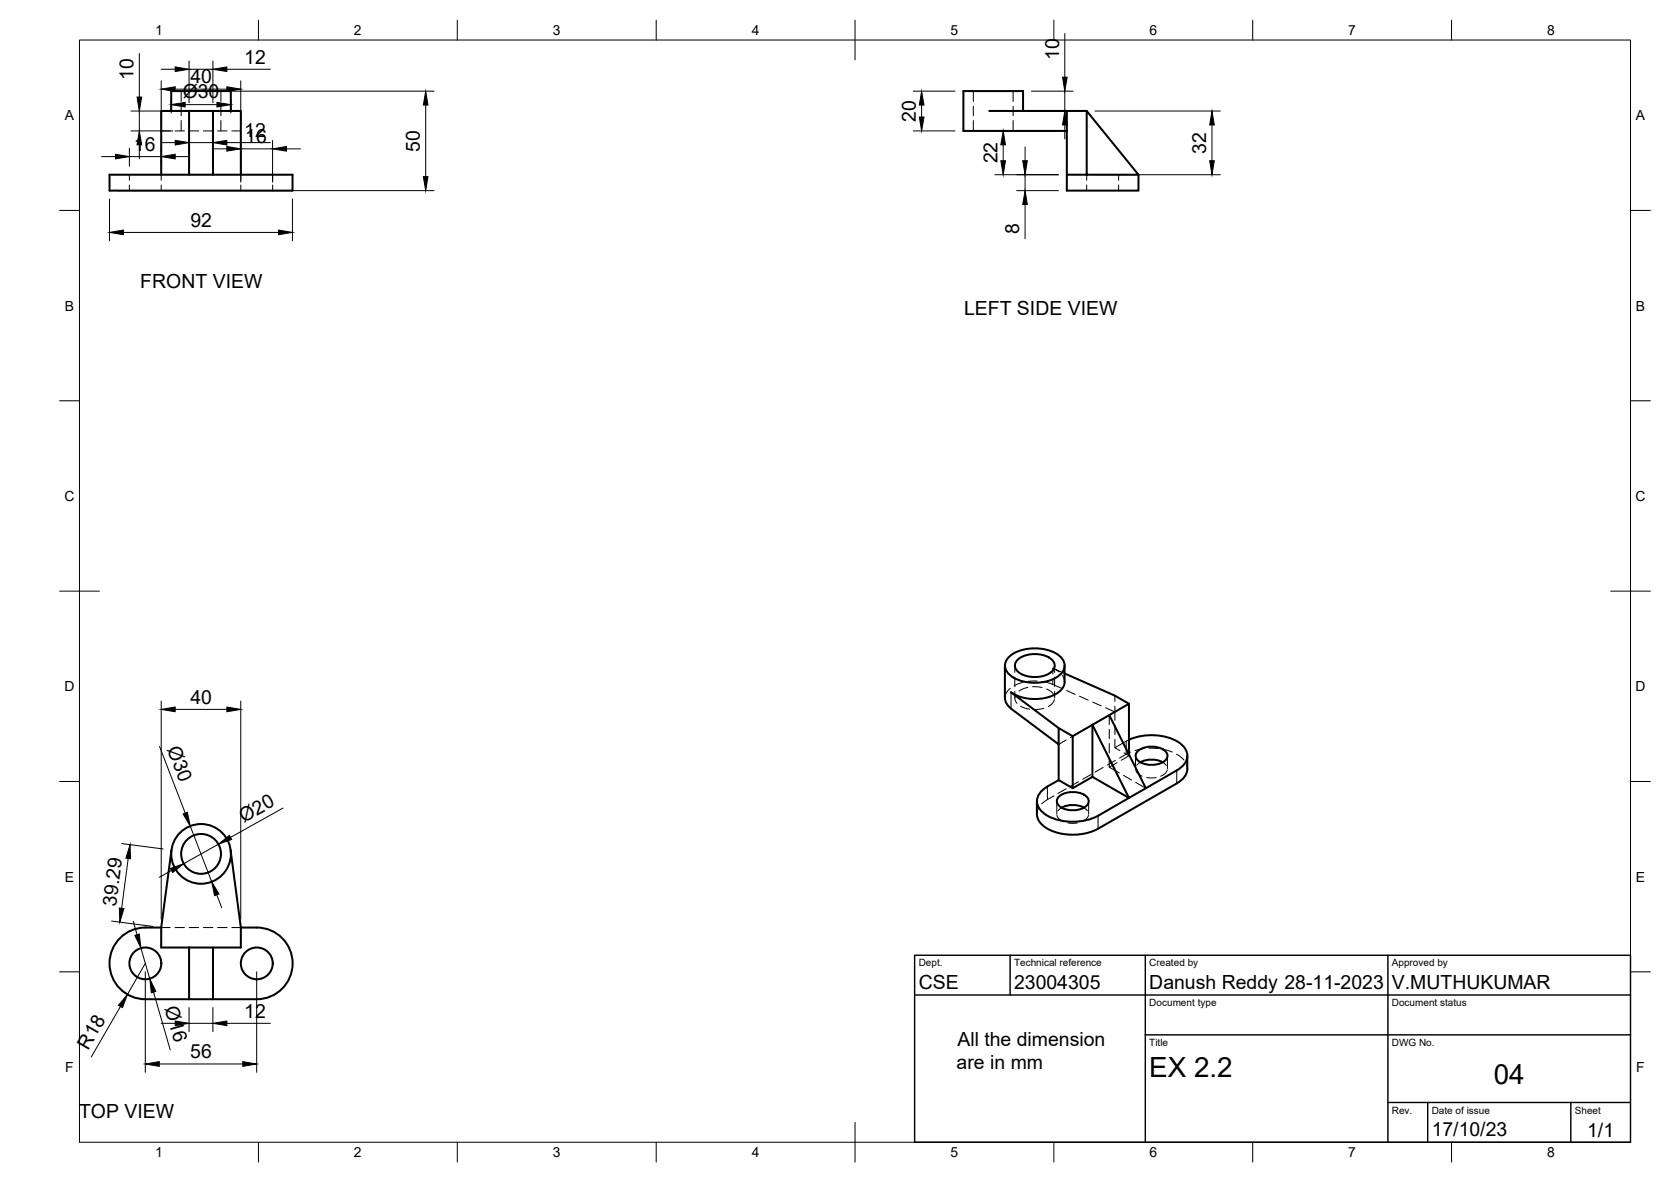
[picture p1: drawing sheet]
<svg xmlns="http://www.w3.org/2000/svg" width="420mm" height="297mm" viewBox="0 0 420 297" stroke-linecap="round" stroke-linejoin="round" font-family="sans-serif">
<!-- layer: Visible -->
<g fill="none" stroke="#000" stroke-width=".51">
<path d="M43.1 27.9v-5h14.9v5M47.5 27.9h6.1v16h-6.1zM47.5 27.9h-7v16M53.6 27.9h7v16M248.8 27.9h24.4M257.2 27.9v-5h-15v10h26v-5M268.2 32.9v15h18.1v-4M47.5 43.9h-20v4h46.1v-4h-20M268.2 43.9h18.1l-13.1-16v16M252.7 167.3v8.1M252.7 175.4l.2 1 .9 1.3 12.4 9.4v-4.1M253.5 165.3a10.6 10.6 0 0 1 10.2-1.9 4.9 4.9 0 0 1 4 3.9 4.2 4.2 0 0 1-3 3.4 11.5 11.5 0 0 1-10.6-.9 2.92 2.92 0 0 1-.6-4.5z"/>
<path d="M256 165.7a7.1 7.1 0 0 1 8.8 .5 2.1 2.1 0 0 1-1.1 3.1 7.5 7.5 0 0 1-7.7-.5 1.94 1.94 0 0 1 0-3.1zM267.7 169.2l12.6 5.6 3.6 2.1M267.7 167.3v4.1M267.7 171.3a4.8 4.8 0 0 1-4.1 3.9 11.4 11.4 0 0 1-9.4-1.2l12 9 3.5 2M278.9 179.7l5-2.8v12.7M266.2 187.1v9M274.7 182.1l4.2-2.4 9.2 18.4-4.2 2.4zM274.7 182.1v13.1l9.2 5.3-7.8 4.5a13.8 13.8 0 0 1-13.6-.6 3.6 3.6 0 0 1 0-6.1l.9-.6M274.7 195.2l-5 2.9-3.5-2-2.8 1.6M274.7 182.1l-5 2.9v13.1M283.9 185.9a13.6 13.6 0 0 1 13.2 1.2 3.5 3.5 0 0 1-.3 5.9l-.9 .6M286.1 188.7a5.6 5.6 0 0 1 7.2 .5 1.93 1.93 0 0 1-1.5 2.6 5.6 5.6 0 0 1-6-1.1 1.49 1.49 0 0 1 .3-2z"/>
<path d="M286.7 191.6a6.3 6.3 0 0 1 5.7 0M295.9 196.9l-19.8 11.4a13.8 13.8 0 0 1-13.5-.6 4.2 4.2 0 0 1-1.9-3.1M295.9 193.6l-7.8 4.5M298.5 189.9v3.3M298.6 193.2a4.4 4.4 0 0 1-2.7 3.6M43.1 213.6l-2.6 19.5v5h7M58 213.6l2.6 19.5v5h-7M260.7 201.3v3.3M266.3 200.1a5.6 5.6 0 0 1 7.2 .5 1.93 1.93 0 0 1-1.6 2.7 5.6 5.6 0 0 1-6-1.2 1.49 1.49 0 0 1 .4-2zM266.9 203a6.3 6.3 0 0 1 5.7 0M40.5 233.1a13.8 13.8 0 0 0-8.5 1.2 9 9 0 0 0-4.2 10.2 9 9 0 0 0 8.7 6.6h11M47.5 238.1h6.1v13h-6.1z"/>
<path d="M60.6 233.1a13.9 13.9 0 0 1 8.5 1.2 9 9 0 0 1 4.2 10.2 9 9 0 0 1-8.7 6.6h-11"/>
<circle cx="50.6" cy="214.6" r="5"/>
<circle cx="50.6" cy="214.6" r="7.5"/>
<circle cx="36.6" cy="242.1" r="4"/>
<circle cx="64.6" cy="242.1" r="4"/>
</g>
<!-- layer: Hidden -->
<g fill="none" stroke="#000" stroke-width=".25">
<path d="M40.5 32.9h2.3M44 32.9h2.4M45.6 22.9v2.6M45.6 26.7v2.4M45.6 30.3v2.6M47.6 32.9h2.4M51.1 32.9h2.4M54.7 32.9h2.4M55.5 22.9v2.6M55.5 26.7v2.4M55.5 30.3v2.6M58.3 32.9h2.3"/>
<path d="M244.7 22.9v2.6M244.7 26.7v2.4M244.7 30.3v2.6M254.7 22.9v2.6M254.7 26.7v2.4M254.7 30.3v2.6M32.5 43.9v1.4M32.5 46.5v1.4M40.5 43.9v1.4M40.5 46.5v1.4M60.6 43.9v1.4M60.6 46.5v1.4"/>
<path d="M68.6 43.9v1.4M68.6 46.5v1.4M273.2 43.9v1.4M273.2 46.5v1.4M281.3 43.9v1.4M281.3 46.5v1.4M254 173l-1 1.1-.3 1.3M255.2 167.3v1.7M255.2 170.2v2.3M255.2 173.7v1.7M255.4 174.5l-.2 1 .5 1.2M256.6 177.5l2.3 .7"/>
<path d="M257.2 171.5l-2.2 .8M258.4 172.7l-1.4 .5-.8 .5M259.6 172.6l2.4 .2M260.8 171.1l-2.4 .1M262 171.2l2.1 .6 3 1.2M262.5 178l-2.4 .3M263.2 173.2l1.1 .6 .7 .9M265.1 175.8l-.7 1.2-.8 .6M265.2 167.3v1.7M265.2 170.2v2.3M265.2 173.7v1.7M266.3 168.9l-1.6-1 3 1.3"/>
<path d="M267.1 169.7l.4 .8 .2 .9M268.2 173.5l2.2 1M271.4 175l2.2 .9M274.7 176.4l2.2 1M278 177.9l2.3 1-1.9 1.1M278.9 179.7v2.4M280.3 174.8v1.5M280.3 177.4v3.6M265 200l-3.1 2M268.1 186l-1.9 1.1M268.1 198.2l-2.1 1.2M271.2 184.2l-2.1 1.2"/>
<path d="M271.2 196.4l-2.1 1.2M274.3 182.4l-2.1 1.2M274.3 194.7l-2.1 1.1M277.4 180.6l-2.1 1.2M277.4 192.9l-2.1 1.1M278.9 192.8l2.6 1.5M278.9 183.3v2.3M278.9 186.8v2.4M278.9 190.4v2.4M280.3 182.2v2.4M280.3 185.8v2.1M280.5 191.1l-2.1 1.2"/>
<path d="M280.9 191.7l-2 1.1M282.5 194.8l2 1.2M282.6 189.2l1.3 .7-2 1.2M283.9 185.9l-3.6 2 1.3 .7M283.9 189.6v.3M284.3 189l-2.8 1.5M285.5 189.9v3.3M285.6 193.5l.4 .8 1.2 .8M285.6 196.6l2.5 1.5M286.7 191.6l-.9 .7M287.7 188.1l-2.3 .5M288.3 195.4h2.4"/>
<path d="M288.9 188l2.4 .1M292.4 191.6l.8 .7M292.5 188.3l2.2 .7M293.5 193.5l-.4 .8-1.3 .8M293.5 189.9v3.3M295.8 189.5l1.9 1.5M298.3 192l.2 1.2M261.2 202.9l-.5 1.7M265.7 201.3v3.3M265.7 204.9l.5 .8 1.2 .8M266.9 203l-.9 .7M268.5 206.8h2.4"/>
<path d="M272.5 203l.9 .8M273.7 204.9l-.5 .8-1.2 .8M273.7 201.3v3.3M40.5 233.1h2.3M44 233.1h2.4M47.6 233.1h2.4M51.1 233.1h2.4M54.7 233.1h2.4M58.3 233.1h2.3"/>
</g>
<!-- layer: Visible Narrow -->
<path d="M254.2 174v4.1M295.9 193.6v3.3M276.1 205v3.3" fill="none" stroke="#000" stroke-width=".25"/>
<!-- layer: Hidden Narrow -->
<path d="M264.7 167.9v1.5M264.7 170.6v1.4M263.4 197.7v3.2M283.2 186.3v3.2" fill="none" stroke="#000" stroke-width=".25"/>
<!-- layer: BORDER -->
<g fill="none" stroke="#000" stroke-width=".25">
<path d="M20 10.1h390v276.9h-390zM65 5.1v5M115 5.1v5M165 5.1v5M215 5.1v10M265 5.1v5M315 5.1v5M365 5.1v5M15 52.9h5M410 52.9h5M15 100.7h5M410 100.7h5"/>
<path d="M15 148.6h10M405 148.6h10M15 196.4h5M410 196.4h5M15 244.2h5M410 244.2h5M65 287v5M115 287v5M165 287v5M215 282.1v9.9M265 287v5M315 287v5"/>
<path d="M365 287v5"/>
</g>
<!-- layer: TITLEBLOCK -->
<path d="M230 240.1h180v46.9h-180zM230 250h180M254 240.1v9.9M288 240.1v46.9M349 240.1v46.9M288 260.1h122M349 277.1h61M359 277.1v9.9M395 277.1v9.9" fill="none" stroke="#000" stroke-width=".36"/>
<!-- layer: FD_Dimensions -->
<g fill="none" stroke="#000" stroke-width=".25">
<path d="M35 13.4v11M40.5 17.4h3.5M47.5 15.3v10.5M47.5 17.4h6M53.5 15.3v10.5M57 17.4h11M267.7 8.4v11M25.5 39.4h3.5M32.5 37.2v4.6M32.5 39.4h8M32.9 32.9h10.5M32.9 27.9h10.5"/>
<path d="M35 27.9v5M35 36.4v3.5M40.5 20.3v10.5M40.5 37.2v4.6M40.5 35.8h3.5M43 25v3.4M44 39.4h3.5M44 22.4h13M45.1 22.9h64M46.5 26.3h8M47.5 35v2.9M47.5 35.8h6"/>
<path d="M53.5 37.4h3.5M53.5 35v2.9M57 35.8h11M58 25v3.4M60.5 20.3v10.5M60.5 35.3v10.5M60.5 37.4h8M68.5 35.3v10.5M72 37.4h3.5M107 26.4v18M229.6 32.9h10.5M229.6 22.9h10.5"/>
<path d="M231.7 26.4v3M250.1 32.9h16M252.2 36.4v4M257.7 36.9v3.5M259.3 27.9h10.5M259.3 22.9h10.5M267.7 22.9v5M267.7 31.4v3.5M275.3 27.9h31.5M304.7 31.4v9M27.5 50v10.5M29.6 47.9h79.5"/>
<path d="M31 58.4h39M73.5 50v10.5M250.1 43.9h16M255.6 47.9h10.5M257.7 43.9v4M257.7 51.4v8.6M275.3 43.9h31.5M40.5 176.2v54.8M44 178.3h13M60.5 176.2v54.8M40.1 187.6l6.5 16.8M30.6 212l10.4 1.3"/>
<path d="M32.2 215.7l-1.6 12.6M43.1 218.8l-3 1.7M47.8 207.6l5.4 14M54.9 212.2l-8.7 4.9M71.1 203.1l-13.1 7.3M28 231.5l10.5 1.3M33.5 231.5l1 3.4M35.4 238.3l2.3 7.6M54.5 224.9l1.3 3.2M30.3 252.9l-7.4 12.7M36.5 242.1l-4.5 7.8M36.5 244.2v25.3"/>
<path d="M38.6 249.3l4.2 14.5M40.5 257.2h3.5M47.5 253.2v6.1M47.5 257.2h6M53.5 253.2v6.1M57 257.2h11M64.5 244.2v25.3M40 267.4h21"/>
</g>
<g fill="#000" stroke="#000" stroke-width=".25">
<path d="M44 16.8l3.5 .6-3.5 .6zM53.5 17.4l3.5-.6v1.2zM267.2 19.4h1.1l-.6 3.5zM29 38.8l3.5 .6-3.5 .5zM35 32.9l.6 3.5h-1.1zM34.5 24.4h1.1l-.6 3.5zM40.5 39.4l3.5-.6v1.1zM40.5 22.4l3.5-.6v1.2zM44 35.3l3.5 .5-3.5 .6zM43 26.3l3.5-.6v1.2zM54.5 25.7l3.5 .6-3.5 .6zM57 36.8l3.5 .6-3.5 .6z"/>
<path d="M57 21.8l3.5 .6-3.5 .6zM53.5 35.8l3.5-.5v1.1zM68.5 37.4l3.5-.6v1.2zM107 22.9l.6 3.5h-1.2zM231.7 22.9l.6 3.5h-1.1zM231.2 29.4h1.1l-.6 3.5zM252.2 32.9l.6 3.5h-1.1zM267.7 27.9l.6 3.5h-1.1zM304.7 27.9l.6 3.5h-1.1zM27.5 58.4l3.5-.6v1.2zM70 57.8l3.5 .6-3.5 .6zM106.4 44.4h1.2l-.6 3.5z"/>
<path d="M251.7 40.4h1.1l-.6 3.5zM257.2 40.4h1.1l-.6 3.5zM257.7 47.9l.6 3.5h-1.1zM304.2 40.4h1.1l-.6 3.5zM40.5 178.3l3.5-.6v1.2zM57 177.7l3.5 .6-3.5 .6zM32.7 212.2l.1 3.6-1.1-.1zM42.8 218.3l3.4-1.2-2.8 2.2zM46 204.6l1.1-.5 .7 3.5zM54.9 212.2l2.8-2.3 .6 1.1zM30 228.2l1.2 .1-1.1 3.4zM33.9 235.1l1.1-.4 .4 3.6z"/>
<path d="M53.2 221.6l1.9 3-1.1 .5zM32 249.9l-1.2 3.3-1-.6zM37.7 245.9l1.5 3.3-1.1 .3zM44 256.6l3.5 .6-3.5 .6zM53.5 257.2l3.5-.6v1.2zM36.5 267.4l3.5-.6v1.2zM61 266.8l3.5 .6-3.5 .6z"/>
</g>
<g font-size="7">
<text x="289" y="270.6">EX 2.2</text>
<text x="375.6" y="272.3">04</text>
</g>
<g font-size="4.9">
<text x="61.4" y="16">12</text>
<text x="266.3" y="15" transform="rotate(-90 266.3 15)">10</text>
<text x="33.6" y="20" transform="rotate(-90 33.6 20)">10</text>
<text x="47.9" y="20.9">40</text>
<text x="45.9" y="24.8">Ø30</text>
<text x="61.4" y="34.4">12</text>
<text x="61.7" y="35.9">16</text>
<text x="230.3" y="30.6" transform="rotate(-90 230.3 30.6)">20</text>
<text x="33.7" y="37.9">16</text>
<text x="105.6" y="38.1" transform="rotate(-90 105.6 38.1)">50</text>
<text x="250.8" y="41.1" transform="rotate(-90 250.8 41.1)">22</text>
<text x="303.3" y="38.6" transform="rotate(-90 303.3 38.6)">32</text>
<text x="47.9" y="56.9">92</text>
<text x="256.3" y="58.8" transform="rotate(-90 256.3 58.8)">8</text>
<text x="35.3" y="72.5">FRONT VIEW</text>
<text x="242.4" y="79.2">LEFT SIDE VIEW</text>
<text x="47.9" y="176.8">40</text>
<text x="42" y="188.1" transform="rotate(69 42 188.1)">Ø30</text>
<text x="61.3" y="206.8" transform="rotate(-29 61.3 206.8)">Ø20</text>
<text x="29.2" y="227.9" transform="rotate(-82 29.2 227.9)">39.29</text>
<text x="231" y="248.5">CSE</text>
<text x="255" y="248.5">23004305</text>
<text x="289" y="248.5">Danush Reddy 28-11-2023</text>
<text x="350" y="248.5">V.MUTHUKUMAR</text>
<text x="41.4" y="253.4" transform="rotate(74 41.4 253.4)">Ø16</text>
<text x="61.4" y="255.8">12</text>
<text x="240.7" y="262.9">All the dimension</text>
<text x="22.2" y="264" transform="rotate(-60 22.2 264)">R18</text>
<text x="47.8" y="265.9">56</text>
<text x="240.5" y="268.8">are in mm</text>
<text x="19.9" y="280.9">TOP VIEW</text>
<text x="360" y="285.5">17/10/23</text>
<text x="399.1" y="285.7">1/1</text>
</g>
<g font-size="3.5">
<text x="39" y="8.8">1</text>
<text x="89" y="8.8">2</text>
<text x="139" y="8.8">3</text>
<text x="189" y="8.8">4</text>
<text x="239" y="8.8">5</text>
<text x="289" y="8.8">6</text>
<text x="339" y="8.8">7</text>
<text x="389" y="8.8">8</text>
<text x="16.3" y="30.2">A</text>
<text x="411.3" y="30.2">A</text>
<text x="16.3" y="78">B</text>
<text x="411.3" y="78">B</text>
<text x="16.2" y="125.9">C</text>
<text x="411.2" y="125.9">C</text>
<text x="16.2" y="173.7">D</text>
<text x="411.2" y="173.7">D</text>
<text x="16.3" y="221.6">E</text>
<text x="411.3" y="221.6">E</text>
<text x="16.4" y="269.4">F</text>
<text x="411.4" y="269.4">F</text>
<text x="39" y="290.8">1</text>
<text x="89" y="290.8">2</text>
<text x="139" y="290.8">3</text>
<text x="189" y="290.8">4</text>
<text x="239" y="290.8">5</text>
<text x="289" y="290.8">6</text>
<text x="339" y="290.8">7</text>
<text x="389" y="290.8">8</text>
</g>
<g font-size="2.5">
<text x="231" y="242.9">Dept.</text>
<text x="255" y="242.9">Technical reference</text>
<text x="289" y="242.9">Created by</text>
<text x="350" y="242.9">Approved by</text>
<text x="289" y="252.8">Document type</text>
<text x="350" y="252.8">Document status</text>
<text x="289" y="262.9">Title</text>
<text x="350" y="262.9">DWG No.</text>
<text x="350" y="279.9">Rev.</text>
<text x="360" y="279.9">Date of issue</text>
<text x="396" y="279.9">Sheet</text>
</g>
</svg>
